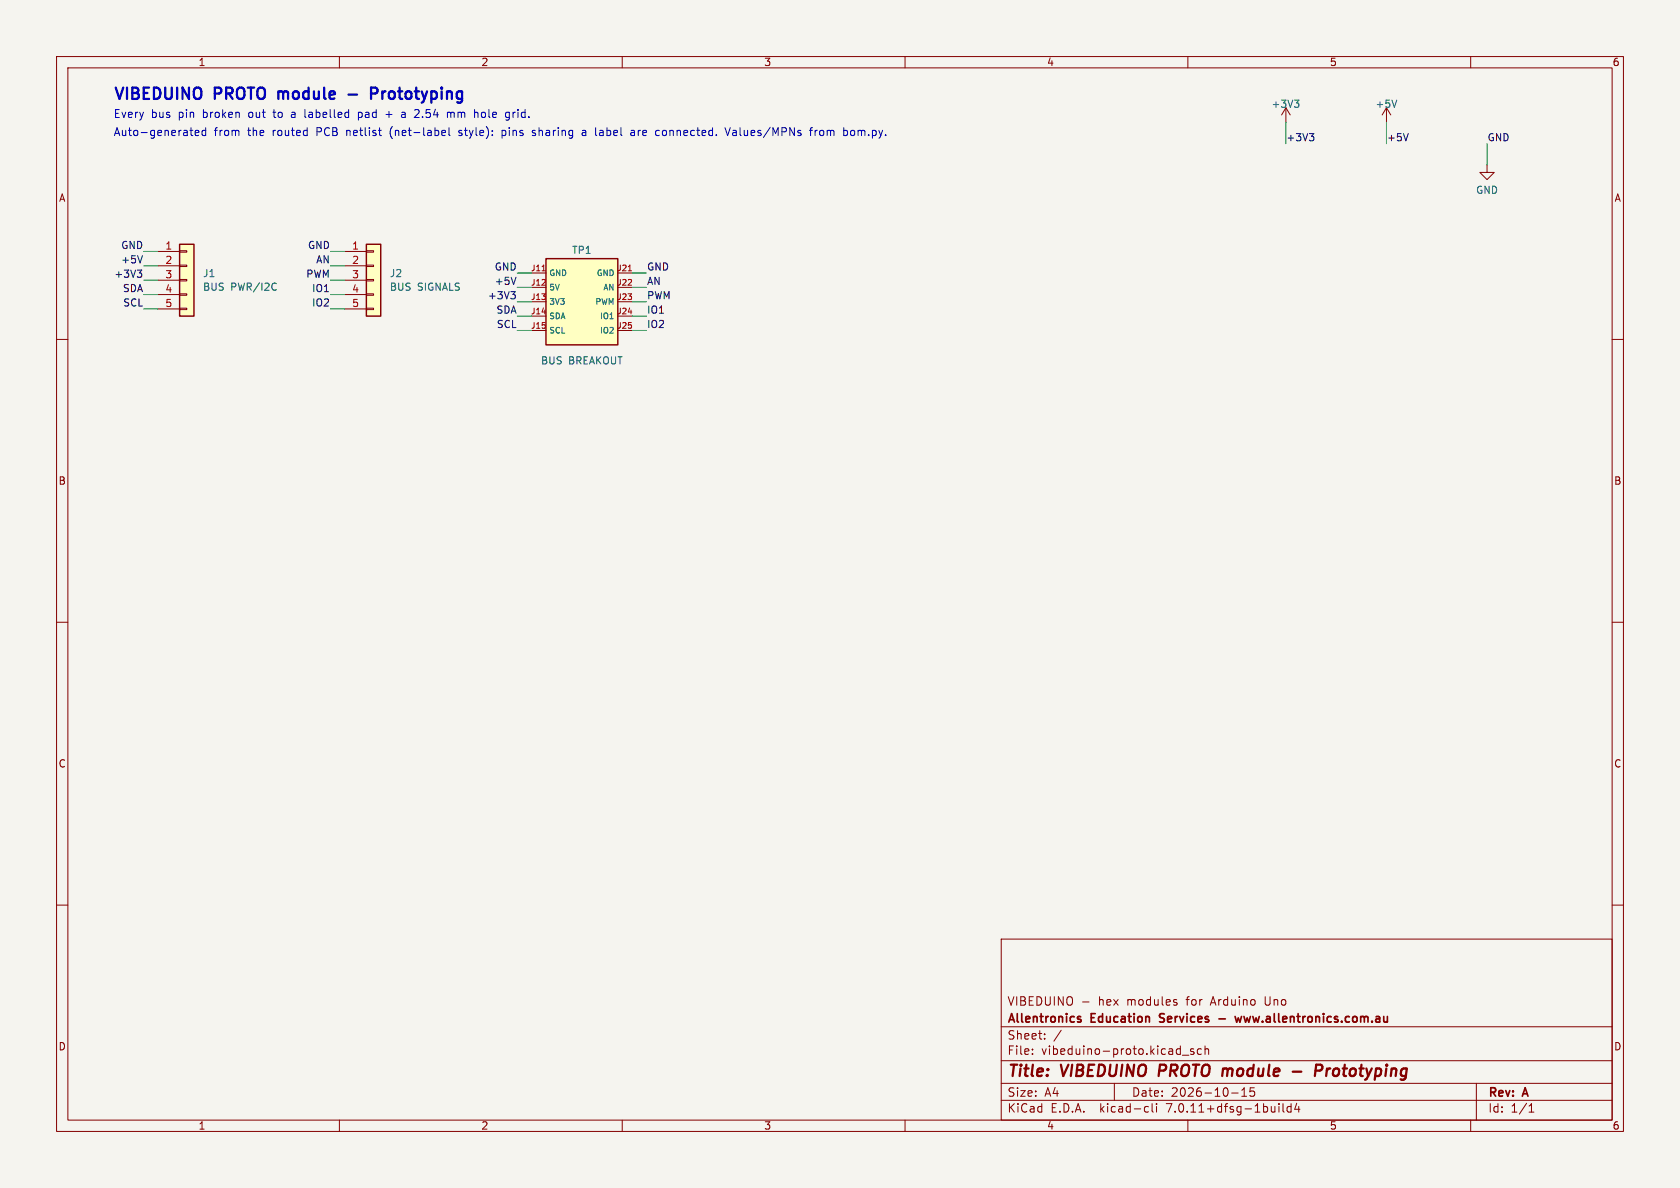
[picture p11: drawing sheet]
<svg xmlns="http://www.w3.org/2000/svg" width="297mm" height="210mm" viewBox="0 0 297 210" stroke-linecap="round" stroke-linejoin="round" font-family="sans-serif">
<path d="M0 0h297v210h-297z" fill="#f5f4ef" stroke="#f5f4ef" stroke-width=".18"/>
<g fill="none" stroke="#840000" stroke-width=".18">
<path d="M10 10h277v190h-277zM12 12h273v186h-273zM60 10v2M110 10v2M160 10v2M210 10v2M227.3 19.1l-.7 1.2M227.3 19.1v2.5M227.3 19.1l.8 1.2M245.1 19.1l-.8 1.2M245.1 19.1v2.5M245.1 19.1l.8 1.2"/>
<path d="M260 10v2M262.9 29.2v1.3h1.3l-1.3 1.3-1.3-1.3h1.3M10 60h2M27.9 44.5h3.8M27.9 47h3.8M27.9 49.5h3.8M27.9 52.1h3.8M27.9 54.6h3.8M31.7 54.5h1.3v.2h-1.3zM31.7 51.9h1.3v.3h-1.3zM31.7 49.4h1.3v.3h-1.3zM31.7 46.9h1.3v.2h-1.3z"/>
<path d="M31.7 44.3h1.3v.3h-1.3zM61 44.5h3.8M61 47h3.8M61 49.5h3.8M61 52.1h3.8M61 54.6h3.8M64.8 54.5h1.2v.2h-1.2zM64.8 51.9h1.2v.3h-1.2zM64.8 49.4h1.2v.3h-1.2zM64.8 46.9h1.2v.2h-1.2zM64.8 44.3h1.2v.3h-1.2zM94 48.3h2.5"/>
<path d="M94 50.8h2.5M94 53.3h2.5M94 55.9h2.5M94 58.4h2.5M109.2 48.3h2.6M109.2 50.8h2.6M109.2 53.3h2.6M109.2 55.9h2.6M109.2 58.4h2.6M285 60h2M10 110h2M285 110h2"/>
<path d="M10 160h2M285 160h2M177 166h108v32h-108zM191.4 177.1h1.1M207.9 177.2l.2 .2-.2 .3M207.9 176.7l.1 .1M60 198v2M110 198v2M160 198v2M177 194.5h108M177 191.5h108M177 187.5h108"/>
<path d="M177 181.5h108M182.5 186.3v.1M182.5 185.5v.1M184.7 183.6v.1M184.7 182.8v.1M187.6 182.1l-1.3 2M197 191.5v3M202.6 195.6l.4 .1M203 196.5l-.4 .1M203.7 195.1v1.3l.2 .2M204.5 195.1v.1M204.5 195.6v1"/>
<path d="M209 186.5h1.2M210 198v2M211 185.5l-.3-.1-.2 .2v.2l.5 .2v.3h-.5M212.4 185.5l-.4-.1-.3 .3v.4l.1 .2h.6M213 185.5l.2-.1 .4 .1 .1 .9M213 184.9v1.5M217.7 193.2h1.2M219.5 193.8h.9M219.5 192.7l.5-.4v1.5M221.7 192.3h-.7v.7l.2-.1h.5l.1 .3-.1 .5-.2 .1-.5-.1M226.1 195.1v.1M226.1 195.6v1"/>
<path d="M226.8 195.1v1.3l.2 .2M228.2 195.7l-.4-.1-.3 .3v.4l.2 .2h.5M228.2 195.1v1.5M229.2 195l-.3 1.1h.9M229.6 195.6v1M260 198v2M261 191.5v6.5M270.3 196.6h.9M270.3 195.5l.4-.4v1.5"/>
</g>
<path d="M205.1 188.2l-.3 2M216.5 188.9l.5 .1M217.1 189.2l-.2 1M228.5 189.4h1.6M232.6 189.3h.7a.55 .55 0 0 0 .5-.5 .55 .55 0 0 0-.3-.6h-.8l-.3 2M234.6 188.9l-.2 1.3M235 188.9l-.4 .4" fill="none" stroke="#840000" stroke-width=".4"/>
<path d="M190.7 179.7l.4 .1M205.1 179.3v.5M218.3 179.7l.3 1 .3-.7 .3 .7 .3-1M190.7 180.2l.4 .1v.2l-.2 .2h-.3M205 180.6l.2 .1M215.5 180.1h1.1" fill="none" stroke="#840000" stroke-width=".3"/>
<g fill="#ffffc2" stroke="#ffffc2" stroke-width=".18">
<path d="M96.5 45.7h12.7v15.3h-12.7z"/>
<path d="M31.7 43.2h2.6v12.7h-2.6z"/>
<path d="M64.8 43.2h2.5v12.7h-2.5z"/>
</g>
<path d="M31.7 43.2h2.6v12.7h-2.6zM64.8 43.2h2.5v12.7h-2.5zM96.5 45.7h12.7v15.3h-12.7z" fill="none" stroke="#840000" stroke-width=".25"/>
<path d="M95.8 47.9h.6M111.1 47.9h.6" fill="none" stroke="#a90000" stroke-width=".18"/>
<path d="M228.8 17.7h.8l-.4 .5M229.4 18.2l.2 .2v.3l-.2 .3M246.9 17.7l-.4 1.3M48.6 50l.2 .2M48.8 51.2l-.2 .1" fill="none" stroke="#006464" stroke-width=".18"/>
<path d="M231.5 23.6h.8l-.5 .5M232 24.1l.3 .2v.3l-.3 .3M249 23.6l-.5 1.3M24.3 47.7h.8l-.5 .5M24.8 48.2l.3 .3v.3l-.3 .2M25.2 45.2l-.4 1.3M90.3 51.6h.8l-.4 .4M90.9 52l.2 .3v.3l-.2 .2M91.2 49l-.4 1.3" fill="none" stroke="#0f0f0f" stroke-width=".18"/>
<g fill="none" stroke="#0000c2" stroke-width=".18">
<path d="M51.7 19.8l-.1 .1M63.4 19.8v1.4M63.4 19.9h.5M68.8 19.7v1.1M71 19.9h.6v.9M74 19.5v.5M79.2 19.9l.3-.1 .2 .2M85.2 19.9l-.1 .2 .1 .6M90.7 19.8v1M91 19.8l-.3 .3M33.6 23h.5M34 24h.1"/>
<path d="M34.5 23.5l.7-.1-.1-.3-.4-.1-.2 .2 .1 .7h.5M36.4 23.1l-.4-.1-.3 .3 .1 .6h.6M36.4 22.6v1.4M51.7 20.2a.27 .27 0 0 0-.2 .3 .27 .27 0 0 0 .2 .3M53.9 20.6l.2 .2M63.4 20.7h.5M68.2 20.2h1.1M69.1 22.8l-.1 .5 .1 .8M71 20.7h.6M71.6 20.2l-.6 .1M73.2 20.8h.9M78.2 23.1l.4-.1 .2 .4-.7 .1"/>
<path d="M78.2 23.9h.5M79.4 22.6v1.2l.2 .2M79.7 20l.2-.2h.2l.2 .2M79.7 20v.8M81.1 23.9l.4 .1M81.5 23h-.2l-.2 .2 .1 .2 .3 .1M88.8 23.1h.5M88.8 23.9h.5M88.8 23v1.4M94.6 23.1l-.3-.1-.2 .2 .1 .2 .4 .2v.3h-.5M103 23.1h.5l.1 .9M103.6 23.4h-.5a.27 .27 0 0 0-.2 .3 .27 .27 0 0 0 .2 .3l.5-.1"/>
<path d="M106 23.8l.2 .2h.3M106.4 23l-.4 .1M106.5 23.4h-.3l-.2 .2M111.6 23.1h.5l.1 .9M112.2 23.4h-.5a.27 .27 0 0 0-.2 .3 .27 .27 0 0 0 .2 .3l.5-.1M117.2 23.1l-.1 .2 .1 .6M128.2 22.6l.4 1.4 .5-1.4M130 23l-.4 .1M130 23.4h-.3a.27 .27 0 0 0-.2 .3 .27 .27 0 0 0 .2 .3h.3M143.1 23h.5M143.6 22.6l-.3 .2v1.2M144.1 23v1"/>
<path d="M144.5 23l-.3 .1-.1 .2M151 23.2l-.4-.2-.2 .3 .1 .6 .3 .1 .2-.2"/>
</g>
<path d="M49.2 16.2v1.3M49.3 16.2l-.1 .1M61.6 16.7h1.5M65.6 16.5h.8a.54 .54 0 0 0 .4-.5 .54 .54 0 0 0-.4-.5h-.8v2" fill="none" stroke="#0000c2" stroke-width=".4"/>
<g fill="none" stroke="#009600" stroke-width=".18">
<path d="M227.3 21.6v3.8M245.1 21.6v3.8M262.9 25.4v3.8M25.4 44.5h2.5M25.4 47h2.5M25.4 54.6h2.5M25.4 49.5h2.5M25.4 52.1h2.5M58.4 44.5h2.6M58.4 47h2.6M58.4 54.6h2.6M58.4 49.5h2.6"/>
<path d="M58.4 52.1h2.6M91.4 55.9h2.6M91.4 58.4h2.6M91.4 48.3h2.6M91.4 53.3h2.6M91.4 50.8h2.6M111.8 55.9h2.5M111.8 58.4h2.5M111.8 48.3h2.5M111.8 53.3h2.5M111.8 50.8h2.5"/>
</g>
<g font-size="2.8" fill="#0000c2">
<text x="20" y="17.8">VIBEDUINO</text>
<text x="38" y="17.8">PROTO</text>
<text x="50.1" y="17.8">module</text>
<text x="68.1" y="17.8">Prototyping</text>
</g>
<g font-size="2.8" fill="#840000">
<text x="178" y="190.9">Title:</text>
<text x="187.7" y="190.9">VIBEDUINO</text>
<text x="205.7" y="190.9">PROTO</text>
<text x="217.7" y="190.9">module</text>
<text x="235.7" y="190.9">Prototyping</text>
</g>
<g font-size="2.1" fill="#840000">
<text x="178" y="178">VIBEDUINO</text>
<text x="194.2" y="178">hex</text>
<text x="199.4" y="178">modules</text>
<text x="210.1" y="178">for</text>
<text x="214.5" y="178">Arduino</text>
<text x="224.2" y="178">Uno</text>
<text x="178" y="184">Sheet:</text>
<text x="178" y="181.2">Allentronics</text>
<text x="193" y="181.2">Education</text>
<text x="205.7" y="181.2">Services</text>
<text x="220.3" y="181.2">www.allentronics.com.au</text>
<text x="178" y="186.7">File:</text>
<text x="184.1" y="186.7">vibeduino-proto.kicad_sch</text>
<text x="178" y="196.9">KiCad</text>
<text x="178" y="194.1">Size:</text>
<text x="184.7" y="194.1">A4</text>
<text x="185.7" y="196.9">E.D.A.</text>
<text x="194.6" y="196.9">kicad-cli</text>
<text x="200" y="194.1">Date:</text>
<text x="206.5" y="196.9">7.0.11+dfsg-1build4</text>
<text x="207" y="194.1">2026-10-15</text>
<text x="263" y="194.3">Rev:</text>
<text x="263" y="196.9">Id:</text>
<text x="267.1" y="196.9">1/1</text>
<text x="269.4" y="194.3">A</text>
</g>
<g font-size="1.9" fill="#0000c2">
<text x="20" y="20.9">Every</text>
<text x="26.7" y="20.9">bus</text>
<text x="31.6" y="20.9">pin</text>
<text x="36.1" y="20.9">broken</text>
<text x="44.3" y="20.9">out</text>
<text x="48.9" y="20.9">to</text>
<text x="52.2" y="20.9">a</text>
<text x="54.7" y="20.9">labelled</text>
<text x="64.4" y="20.9">pad</text>
<text x="69.4" y="20.9">+</text>
<text x="72.4" y="20.9">a</text>
<text x="74.9" y="20.9">2.54</text>
<text x="80.8" y="20.9">mm</text>
<text x="85.8" y="20.9">hole</text>
<text x="91.5" y="20.9">grid.</text>
<text x="20" y="24.2">Auto-generated</text>
<text x="37.8" y="24.2">from</text>
<text x="43.9" y="24.2">the</text>
<text x="48.4" y="24.2">routed</text>
<text x="56.3" y="24.2">PCB</text>
<text x="61.8" y="24.2">netlist</text>
<text x="69.6" y="24.2">(net-label</text>
<text x="82" y="24.2">style):</text>
<text x="89.8" y="24.2">pins</text>
<text x="95.3" y="24.2">sharing</text>
<text x="104.3" y="24.2">a</text>
<text x="106.8" y="24.2">label</text>
<text x="113.3" y="24.2">are</text>
<text x="117.8" y="24.2">connected.</text>
<text x="130.4" y="24.2">Values/MPNs</text>
<text x="145.5" y="24.2">from</text>
<text x="151.6" y="24.2">bom.py.</text>
</g>
<g font-size="1.8" fill="#840000">
<text x="35" y="11.9">1</text>
<text x="85" y="11.9">2</text>
<text x="135" y="11.9">3</text>
<text x="185" y="11.9">4</text>
<text x="235" y="11.9">5</text>
<text x="285" y="11.9">6</text>
<text x="10.3" y="35.9">A</text>
<text x="285.3" y="35.9">A</text>
<text x="10.3" y="85.9">B</text>
<text x="285.3" y="85.9">B</text>
<text x="10.3" y="135.9">C</text>
<text x="285.3" y="135.9">C</text>
<text x="10.3" y="185.9">D</text>
<text x="285.3" y="185.9">D</text>
<text x="35" y="199.9">1</text>
<text x="85" y="199.9">2</text>
<text x="135" y="199.9">3</text>
<text x="185" y="199.9">4</text>
<text x="235" y="199.9">5</text>
<text x="285" y="199.9">6</text>
</g>
<g font-size="1.8" fill="#006464">
<text x="224.7" y="19.3">+3V3</text>
<text x="243.1" y="19.3">+5V</text>
<text x="260.9" y="34.5">GND</text>
<text x="101" y="45.1">TP1</text>
<text x="35.8" y="49.2">J1</text>
<text x="35.8" y="51.6">BUS</text>
<text x="40.8" y="51.6">PWR/I2C</text>
<text x="68.8" y="49.2">J2</text>
<text x="68.8" y="51.6">BUS</text>
<text x="73.8" y="51.6">SIGNALS</text>
<text x="95.5" y="64.6">BUS</text>
<text x="100.5" y="64.6">BREAKOUT</text>
</g>
<g font-size="1.8" fill="#0f0f0f">
<text x="227.3" y="25.1">+3V3</text>
<text x="245.1" y="25.1">+5V</text>
<text x="262.9" y="25.1">GND</text>
<text x="21.3" y="46.6">+5V</text>
<text x="21.3" y="44.1">GND</text>
<text x="54.3" y="44.1">GND</text>
<text x="55.8" y="46.6">AN</text>
<text x="87.4" y="47.9">GND</text>
<text x="114.3" y="47.9">GND</text>
<text x="20.1" y="49.2">+3V3</text>
<text x="21.6" y="51.7">SDA</text>
<text x="54" y="49.2">PWM</text>
<text x="55.1" y="51.7">IO1</text>
<text x="86.2" y="53">+3V3</text>
<text x="87.4" y="50.5">+5V</text>
<text x="114.3" y="50.5">AN</text>
<text x="114.3" y="53">PWM</text>
<text x="21.7" y="54.3">SCL</text>
<text x="55.1" y="54.3">IO2</text>
<text x="87.7" y="55.5">SDA</text>
<text x="87.7" y="58.1">SCL</text>
<text x="114.3" y="55.5">IO1</text>
<text x="114.3" y="58.1">IO2</text>
</g>
<g font-size="1.8" fill="#a90000">
<text x="29.1" y="44.2">1</text>
<text x="29.1" y="46.7">2</text>
<text x="62.2" y="44.2">1</text>
<text x="62.2" y="46.7">2</text>
<text x="29.1" y="49.3">3</text>
<text x="29.1" y="51.8">4</text>
<text x="62.2" y="49.3">3</text>
<text x="62.2" y="51.8">4</text>
<text x="29.1" y="54.4">5</text>
<text x="62.2" y="54.4">5</text>
</g>
<g font-size="1.4" fill="#a90000">
<text x="93.8" y="48">J11</text>
<text x="93.8" y="50.5">J12</text>
<text x="93.8" y="53.1">J13</text>
<text x="109" y="48">J21</text>
<text x="109" y="50.5">J22</text>
<text x="109" y="53.1">J23</text>
<text x="93.8" y="55.6">J14</text>
<text x="93.8" y="58.2">J15</text>
<text x="109" y="55.6">J24</text>
<text x="109" y="58.2">J25</text>
</g>
<g font-size="1.4" fill="#006464">
<text x="97" y="49">GND</text>
<text x="97" y="51.5">5V</text>
<text x="105.4" y="49">GND</text>
<text x="106.5" y="51.5">AN</text>
<text x="97" y="54.1">3V3</text>
<text x="97" y="56.6">SDA</text>
<text x="97" y="59.2">SCL</text>
<text x="105.1" y="54.1">PWM</text>
<text x="105.9" y="56.6">IO1</text>
<text x="105.9" y="59.2">IO2</text>
</g>
</svg>
